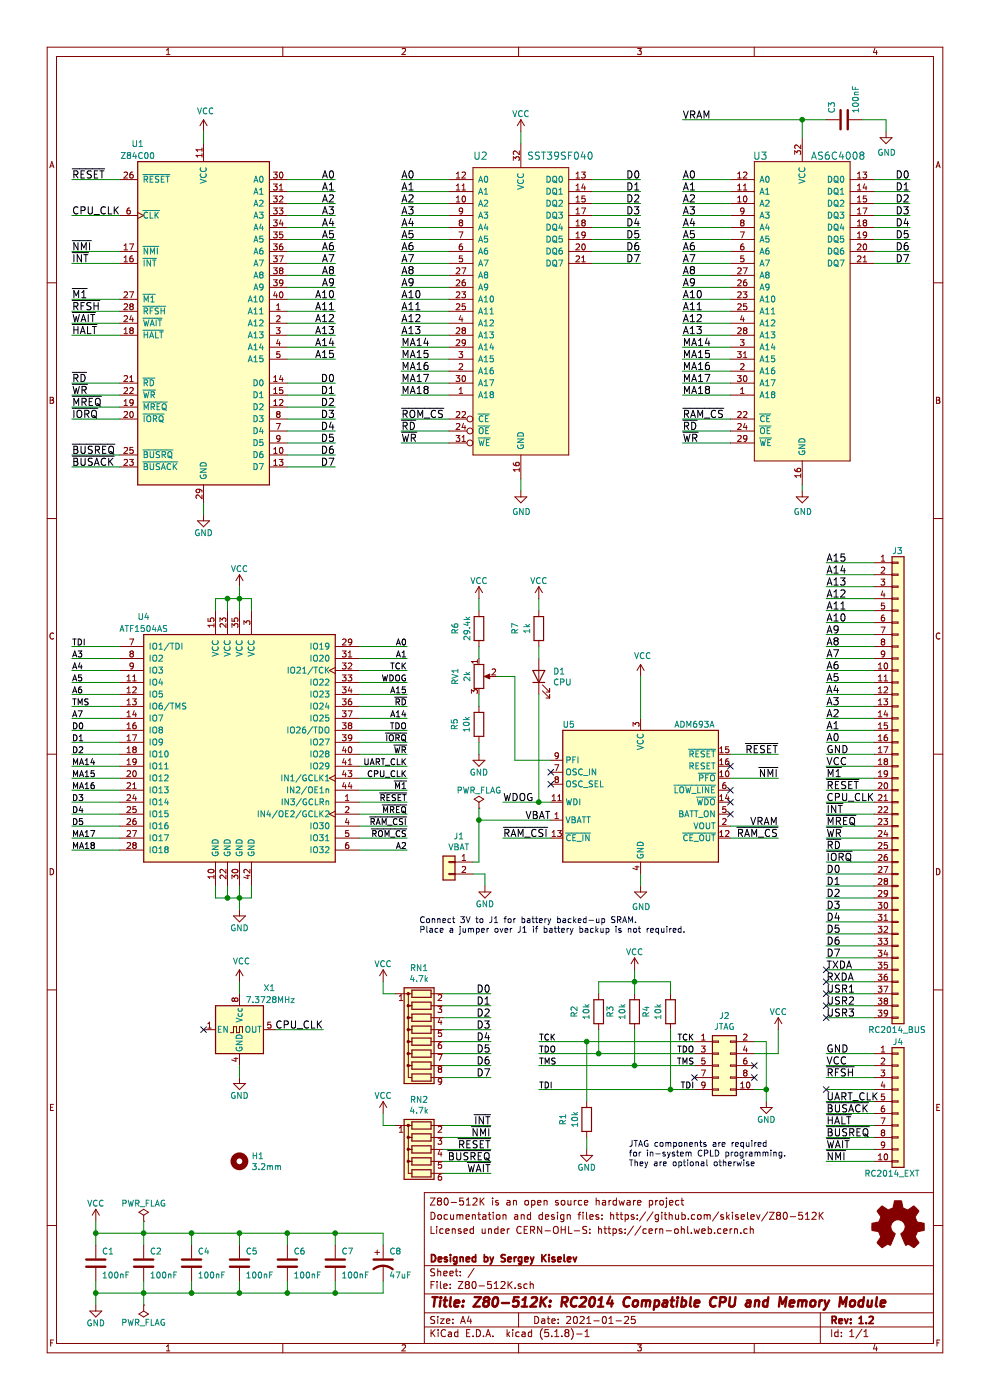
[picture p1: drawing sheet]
EESchema Schematic File Version 4
EELAYER 30 0
EELAYER END
$Descr A4 8268 11693 portrait
encoding utf-8
Sheet 1 1
Title "Z80-512K: RC2014 Compatible CPU and Memory Module"
Date "2021-01-25"
Rev "1.2"
Comp "Designed by Sergey Kiselev"
Comment1 ""
Comment2 "Licensed under CERN-OHL-S: https://cern-ohl.web.cern.ch"
Comment3 "Documentation and design files: https://github.com/skiselev/Z80-512K"
Comment4 "Z80-512K is an open source hardware project"
$EndDescr
Text Label 2800 3200 2    60   ~ 0
D0
Text Label 2800 3300 2    60   ~ 0
D1
Text Label 2800 3400 2    60   ~ 0
D2
Text Label 2800 3500 2    60   ~ 0
D3
Text Label 2800 3600 2    60   ~ 0
D4
Text Label 2800 3700 2    60   ~ 0
D5
Text Label 2800 3800 2    60   ~ 0
D6
Text Label 2800 3900 2    60   ~ 0
D7
Text Label 2800 1500 2    60   ~ 0
A0
Text Label 2800 1600 2    60   ~ 0
A1
Text Label 2800 1700 2    60   ~ 0
A2
Text Label 2800 1800 2    60   ~ 0
A3
Text Label 2800 1900 2    60   ~ 0
A4
Text Label 2800 2000 2    60   ~ 0
A5
Text Label 2800 2100 2    60   ~ 0
A6
Text Label 2800 2200 2    60   ~ 0
A7
Text Label 2800 2300 2    60   ~ 0
A8
Text Label 2800 2400 2    60   ~ 0
A9
Text Label 2800 2500 2    60   ~ 0
A10
Text Label 2800 2600 2    60   ~ 0
A11
Text Label 2800 2700 2    60   ~ 0
A12
Text Label 2800 2800 2    60   ~ 0
A13
Text Label 2800 2900 2    60   ~ 0
A14
Text Label 2800 3000 2    60   ~ 0
A15
Text Label 600  3300 0    60   ~ 0
~WR
Text Label 600  3200 0    60   ~ 0
~RD
Text Label 600  2500 0    60   ~ 0
~M1
Text Label 600  3400 0    60   ~ 0
~MREQ
Text Label 600  3500 0    60   ~ 0
~IORQ
Text Label 600  2600 0    60   ~ 0
~RFSH
Text Label 600  2800 0    60   ~ 0
~HALT
Text Label 600  2700 0    60   ~ 0
~WAIT
Text Label 600  2200 0    60   ~ 0
~INT
Text Label 600  2100 0    60   ~ 0
~NMI
Text Label 600  1500 0    60   ~ 0
~RESET
Text Label 600  3800 0    60   ~ 0
~BUSREQ
Text Label 600  3900 0    60   ~ 0
~BUSACK
Wire Wire Line
	2400 3200 2800 3200
Wire Wire Line
	2400 3300 2800 3300
Wire Wire Line
	2400 3400 2800 3400
Wire Wire Line
	2400 3500 2800 3500
Wire Wire Line
	2400 3600 2800 3600
Wire Wire Line
	2400 3700 2800 3700
Wire Wire Line
	2400 3800 2800 3800
Wire Wire Line
	2400 3900 2800 3900
Wire Wire Line
	2400 1500 2800 1500
Wire Wire Line
	2400 1600 2800 1600
Wire Wire Line
	2400 1700 2800 1700
Wire Wire Line
	2400 1800 2800 1800
Wire Wire Line
	2400 1900 2800 1900
Wire Wire Line
	2400 2000 2800 2000
Wire Wire Line
	2400 2100 2800 2100
Wire Wire Line
	2400 2200 2800 2200
Wire Wire Line
	2400 2300 2800 2300
Wire Wire Line
	2400 2400 2800 2400
Wire Wire Line
	2400 2500 2800 2500
Wire Wire Line
	2400 2600 2800 2600
Wire Wire Line
	2400 2700 2800 2700
Wire Wire Line
	2400 2800 2800 2800
Wire Wire Line
	2400 2900 2800 2900
Wire Wire Line
	2400 3000 2800 3000
Wire Wire Line
	1000 3200 600  3200
Wire Wire Line
	1000 3300 600  3300
Wire Wire Line
	1000 2600 600  2600
Wire Wire Line
	1000 2800 600  2800
Wire Wire Line
	1000 2500 600  2500
Wire Wire Line
	1000 3400 600  3400
Wire Wire Line
	1000 1500 600  1500
Wire Wire Line
	1000 3500 600  3500
Wire Wire Line
	1000 3900 600  3900
Wire Wire Line
	1700 1200 1700 1100
$Comp
L power:VCC #PWR0108
U 1 1
P 1700 1100
F 0 "#PWR0108" H 1700 950 50  0001 C CNN
F 1 "VCC" H 1717 1273 50  0000 C CNN
F 2 "" H 1700 1100 50  0001 C CNN
F 3 "" H 1700 1100 50  0001 C CNN
	1    1700 1100
	1    0    0    -1  
$EndComp
Wire Wire Line
	600  2200 1000 2200
Wire Wire Line
	600  2100 1000 2100
Wire Wire Line
	600  2700 1000 2700
Wire Wire Line
	600  3800 1000 3800
Text Label 4100 9500 2    60   ~ 0
~NMI
Text Label 4100 9600 2    60   ~ 0
~RESET
$Comp
L power:VCC #PWR028
U 1 1
P 3200 8200
F 0 "#PWR028" H 3200 8050 50  0001 C CNN
F 1 "VCC" H 3200 8350 50  0000 C CNN
F 2 "" H 3200 8200 50  0001 C CNN
F 3 "" H 3200 8200 50  0001 C CNN
	1    3200 8200
	-1   0    0    -1  
$EndComp
Wire Wire Line
	3700 8300 4100 8300
Wire Wire Line
	3700 8400 4100 8400
Wire Wire Line
	3700 8500 4100 8500
Wire Wire Line
	3700 8600 4100 8600
Wire Wire Line
	3700 8700 4100 8700
Wire Wire Line
	3700 8800 4100 8800
Wire Wire Line
	3700 8900 4100 8900
Wire Wire Line
	3700 9000 4100 9000
Text Label 4100 8300 2    60   ~ 0
D0
Text Label 4100 8400 2    60   ~ 0
D1
Text Label 4100 8500 2    60   ~ 0
D2
Text Label 4100 8600 2    60   ~ 0
D3
Text Label 4100 8700 2    60   ~ 0
D4
Text Label 4100 8800 2    60   ~ 0
D5
Text Label 4100 8900 2    60   ~ 0
D6
Text Label 4100 9000 2    60   ~ 0
D7
Text Label 600  1800 0    60   ~ 0
CPU_CLK
Text Label 4100 9400 2    60   ~ 0
~INT
Text Label 4100 9800 2    60   ~ 0
~WAIT
$Comp
L CPU:Z80CPU U1
U 1 1
P 1700 2700
F 0 "U1" H 1150 4200 50  0000 C CNN
F 1 "Z84C00" H 1150 4100 50  0000 C CNN
F 2 "My_Components:Socket_DIP40_600" H 1700 3100 50  0001 C CNN
F 3 "www.zilog.com/manage_directlink.php?filepath=docs/z80/um0080" H 1700 3100 50  0001 C CNN
	1    1700 2700
	1    0    0    -1  
$EndComp
Wire Wire Line
	1700 4300 1700 4200
$Comp
L power:GND #PWR0101
U 1 1
P 1700 4300
F 0 "#PWR0101" H 1700 4050 50  0001 C CNN
F 1 "GND" H 1700 4150 50  0000 C CNN
F 2 "" H 1700 4300 50  0001 C CNN
F 3 "" H 1700 4300 50  0001 C CNN
	1    1700 4300
	1    0    0    -1  
$EndComp
Wire Wire Line
	600  1800 1000 1800
$Comp
L Oscillator:CXO_DIP8 X1
U 1 1
P 2000 8600
F 0 "X1" H 2200 8950 50  0000 L CNN
F 1 "7.3728MHz" H 2050 8850 50  0000 L CNN
F 2 "My_Components:OSC_Half_Can_DIP8" H 2450 8250 50  0001 C CNN
F 3 "http://cdn-reichelt.de/documents/datenblatt/B400/OSZI.pdf" H 1900 8600 50  0001 C CNN
	1    2000 8600
	1    0    0    -1  
$EndComp
Wire Wire Line
	2000 8300 2000 8200
$Comp
L power:VCC #PWR0102
U 1 1
P 2000 8200
F 0 "#PWR0102" H 2000 8050 50  0001 C CNN
F 1 "VCC" H 2017 8373 50  0000 C CNN
F 2 "" H 2000 8200 50  0001 C CNN
F 3 "" H 2000 8200 50  0001 C CNN
	1    2000 8200
	1    0    0    -1  
$EndComp
Text Label 2700 8600 2    60   ~ 0
CPU_CLK
Wire Wire Line
	2700 8600 2300 8600
Wire Wire Line
	2000 9000 2000 8900
$Comp
L power:GND #PWR0103
U 1 1
P 2000 9000
F 0 "#PWR0103" H 2000 8750 50  0001 C CNN
F 1 "GND" H 2000 8850 50  0000 C CNN
F 2 "" H 2000 9000 50  0001 C CNN
F 3 "" H 2000 9000 50  0001 C CNN
	1    2000 9000
	1    0    0    -1  
$EndComp
NoConn ~ 1700 8600
$Comp
L Device:R_Network08 RN1
U 1 1
P 3500 8700
F 0 "RN1" V 2883 8700 50  0000 C CNN
F 1 "4.7k" V 2974 8700 50  0000 C CNN
F 2 "My_Components:Conn_SIL9" V 3975 8700 50  0001 C CNN
F 3 "http://www.vishay.com/docs/31509/csc.pdf" H 3500 8700 50  0001 C CNN
	1    3500 8700
	0    -1   1    0   
$EndComp
Wire Wire Line
	3200 8200 3200 8300
Wire Wire Line
	3200 8300 3300 8300
$Comp
L Device:R_Network05 RN2
U 1 1
P 3500 9600
F 0 "RN2" V 3083 9600 50  0000 C CNN
F 1 "4.7k" V 3174 9600 50  0000 C CNN
F 2 "My_Components:Conn_SIL6" V 3875 9600 50  0001 C CNN
F 3 "http://www.vishay.com/docs/31509/csc.pdf" H 3500 9600 50  0001 C CNN
	1    3500 9600
	0    -1   1    0   
$EndComp
Wire Wire Line
	3200 9400 3200 9300
Wire Wire Line
	3300 9400 3200 9400
$Comp
L power:VCC #PWR017
U 1 1
P 3200 9300
F 0 "#PWR017" H 3200 9150 50  0001 C CNN
F 1 "VCC" H 3200 9450 50  0000 C CNN
F 2 "" H 3200 9300 50  0001 C CNN
F 3 "" H 3200 9300 50  0001 C CNN
	1    3200 9300
	-1   0    0    -1  
$EndComp
Wire Wire Line
	3700 9400 4100 9400
Wire Wire Line
	4100 9600 3700 9600
Text Label 4100 9700 2    60   ~ 0
~BUSREQ
Wire Wire Line
	3700 9700 4100 9700
Wire Wire Line
	3700 9800 4100 9800
Wire Wire Line
	3700 9500 4100 9500
$Comp
L my_components:EPM7064AELC44 U4
U 1 1
P 2000 6250
F 0 "U4" H 1200 7350 50  0000 C CNN
F 1 "ATF1504AS" H 1200 7250 50  0000 C CNN
F 2 "My_Components:IC_PLCC44_TH" H 2400 5150 50  0001 L CNN
F 3 "https://www.intel.com/content/dam/www/programmable/us/en/pdfs/literature/ds/m7000a.pdf" H 2000 5000 50  0001 C CNN
	1    2000 6250
	1    0    0    -1  
$EndComp
Wire Wire Line
	3950 7300 4050 7300
$Comp
L Connector_Generic:Conn_01x02 J1
U 1 1
P 3750 7200
F 0 "J1" H 3668 7417 50  0000 C CNN
F 1 "VBAT" H 3668 7326 50  0000 C CNN
F 2 "My_Components:Conn_Friction_Lock_2P_2.54mm" H 3750 7200 50  0001 C CNN
F 3 "~" H 3750 7200 50  0001 C CNN
	1    3750 7200
	-1   0    0    -1  
$EndComp
Text Label 3400 6100 2    50   ~ 0
TDO
Wire Wire Line
	7300 8500 6900 8500
Text Label 6900 8500 0    60   ~ 0
USR3
NoConn ~ 6900 8500
Wire Wire Line
	7300 8400 6900 8400
Text Label 6900 8400 0    60   ~ 0
USR2
NoConn ~ 6900 8400
NoConn ~ 6900 8100
NoConn ~ 6900 8200
$Comp
L Connector_Generic:Conn_01x39 J3
U 1 1
P 7500 6600
F 0 "J3" H 7450 8600 50  0000 L CNN
F 1 "RC2014_BUS" H 7250 4600 50  0000 L CNN
F 2 "My_Components:Conn_Pin_Header_39x1_2.54mm_Right_Angle" H 7500 6600 50  0001 C CNN
F 3 "~" H 7500 6600 50  0001 C CNN
	1    7500 6600
	1    0    0    -1  
$EndComp
$Comp
L Device:R R6
U 1 1
P 4000 5250
F 0 "R6" V 3800 5250 50  0000 C CNN
F 1 "29.4k" V 3900 5250 50  0000 C CNN
F 2 "Resistor_THT:R_Axial_DIN0204_L3.6mm_D1.6mm_P2.54mm_Vertical" V 3930 5250 50  0001 C CNN
F 3 "" H 4000 5250 50  0001 C CNN
	1    4000 5250
	1    0    0    -1  
$EndComp
Wire Wire Line
	5350 5650 5350 6000
Wire Wire Line
	6100 7000 6500 7000
Text Label 4200 7000 0    60   ~ 0
~RAM_CSI
$Comp
L power:GND #PWR0133
U 1 1
P 4050 7400
F 0 "#PWR0133" H 4050 7150 50  0001 C CNN
F 1 "GND" H 4050 7250 50  0000 C CNN
F 2 "" H 4050 7400 50  0001 C CNN
F 3 "" H 4050 7400 50  0001 C CNN
	1    4050 7400
	1    0    0    -1  
$EndComp
Wire Wire Line
	4050 7400 4050 7300
$Comp
L power:GND #PWR015
U 1 1
P 4000 6300
F 0 "#PWR015" H 4000 6050 50  0001 C CNN
F 1 "GND" H 4000 6150 50  0000 C CNN
F 2 "" H 4000 6300 50  0001 C CNN
F 3 "" H 4000 6300 50  0001 C CNN
	1    4000 6300
	1    0    0    -1  
$EndComp
$Comp
L power:VCC #PWR016
U 1 1
P 4000 5000
F 0 "#PWR016" H 4000 4850 50  0001 C CNN
F 1 "VCC" H 4000 5150 50  0000 C CNN
F 2 "" H 4000 5000 50  0001 C CNN
F 3 "" H 4000 5000 50  0001 C CNN
	1    4000 5000
	1    0    0    -1  
$EndComp
$Comp
L Device:R_POT RV1
U 1 1
P 4000 5650
F 0 "RV1" V 3800 5650 50  0000 C CNN
F 1 "2k" V 3900 5650 50  0000 C CNN
F 2 "Potentiometer_THT:Potentiometer_Bourns_3266W_Vertical" H 4000 5650 50  0001 C CNN
F 3 "" H 4000 5650 50  0001 C CNN
	1    4000 5650
	1    0    0    -1  
$EndComp
$Comp
L Device:R R5
U 1 1
P 4000 6050
F 0 "R5" V 4200 6050 50  0000 C CNN
F 1 "10k" V 4100 6050 50  0000 C CNN
F 2 "Resistor_THT:R_Axial_DIN0204_L3.6mm_D1.6mm_P2.54mm_Vertical" V 3930 6050 50  0001 C CNN
F 3 "" H 4000 6050 50  0001 C CNN
	1    4000 6050
	-1   0    0    1   
$EndComp
Wire Wire Line
	4000 5500 4000 5400
Wire Wire Line
	4000 5800 4000 5900
Wire Wire Line
	4000 5000 4000 5100
Wire Wire Line
	4000 6200 4000 6300
$Comp
L power:PWR_FLAG #FLG0101
U 1 1
P 4000 6750
F 0 "#FLG0101" H 4000 6825 50  0001 C CNN
F 1 "PWR_FLAG" H 4000 6900 50  0000 C CNN
F 2 "" H 4000 6750 50  0001 C CNN
F 3 "~" H 4000 6750 50  0001 C CNN
	1    4000 6750
	1    0    0    -1  
$EndComp
Wire Wire Line
	4600 6700 4500 6700
Wire Wire Line
	4000 6750 4000 6850
Connection ~ 4000 6850
Wire Wire Line
	4200 7000 4600 7000
Wire Wire Line
	6100 3700 5700 3700
Wire Wire Line
	6100 3600 5700 3600
Text Label 5700 3700 0    60   ~ 0
~WR
Text Label 5700 3600 0    60   ~ 0
~RD
Text Label 3400 5900 2    50   ~ 0
~RD
Text Label 600  5900 0    50   ~ 0
TMS
Text Label 600  6000 0    50   ~ 0
A7
Wire Wire Line
	3400 5800 3000 5800
Wire Wire Line
	1000 6900 600  6900
Wire Wire Line
	1000 6700 600  6700
Wire Wire Line
	1000 6600 600  6600
Wire Wire Line
	1000 6500 600  6500
Wire Wire Line
	1000 6400 600  6400
Wire Wire Line
	1000 6300 600  6300
Wire Wire Line
	1000 6200 600  6200
Wire Wire Line
	5700 1000 6700 1000
Connection ~ 6700 1000
Wire Wire Line
	600  6000 1000 6000
Wire Wire Line
	1000 5500 600  5500
Wire Wire Line
	1800 5100 1800 5000
Wire Wire Line
	1800 5000 1900 5000
Wire Wire Line
	2100 5000 2100 5100
Wire Wire Line
	2000 5100 2000 5000
Connection ~ 2000 5000
Wire Wire Line
	2000 5000 2100 5000
Wire Wire Line
	1900 5100 1900 5000
Connection ~ 1900 5000
Wire Wire Line
	1900 5000 2000 5000
Wire Wire Line
	1800 7400 1800 7500
Wire Wire Line
	1800 7500 1900 7500
Wire Wire Line
	2100 7500 2100 7400
Wire Wire Line
	2000 7400 2000 7500
Connection ~ 2000 7500
Wire Wire Line
	2000 7500 2100 7500
Wire Wire Line
	1900 7400 1900 7500
Connection ~ 1900 7500
Wire Wire Line
	1900 7500 2000 7500
Text Label 3400 5600 2    50   ~ 0
TCK
Wire Wire Line
	1000 5900 600  5900
Wire Wire Line
	1000 5400 600  5400
Text Label 600  5400 0    50   ~ 0
TDI
Wire Wire Line
	3400 6600 3000 6600
Wire Wire Line
	3400 6700 3000 6700
Wire Wire Line
	3400 6800 3000 6800
Wire Wire Line
	3400 6200 3000 6200
Wire Wire Line
	3400 6300 3000 6300
Wire Wire Line
	3400 6400 3000 6400
Wire Wire Line
	3400 6500 3000 6500
Wire Wire Line
	3400 7100 3000 7100
Wire Wire Line
	3400 6000 3000 6000
Wire Wire Line
	3400 5400 3000 5400
Wire Wire Line
	3400 5500 3000 5500
Wire Wire Line
	1000 5600 600  5600
Wire Wire Line
	1000 5700 600  5700
Wire Wire Line
	1000 5800 600  5800
Wire Wire Line
	1000 6100 600  6100
Wire Wire Line
	1000 7000 600  7000
Wire Wire Line
	1000 7100 600  7100
Text Label 3400 6700 2    50   ~ 0
~RESET
Text Label 600  6100 0    50   ~ 0
D0
Text Label 600  6200 0    50   ~ 0
D1
Text Label 600  6300 0    50   ~ 0
D2
Text Label 600  6700 0    50   ~ 0
D3
Text Label 600  6800 0    50   ~ 0
D4
Text Label 600  6900 0    50   ~ 0
D5
Text Label 3400 5400 2    50   ~ 0
A0
Text Label 3400 5500 2    50   ~ 0
A1
Text Label 3400 7100 2    50   ~ 0
A2
Text Label 600  5500 0    50   ~ 0
A3
Text Label 600  5600 0    50   ~ 0
A4
Text Label 600  5700 0    50   ~ 0
A5
Text Label 600  5800 0    50   ~ 0
A6
Text Label 3400 6000 2    50   ~ 0
A14
Text Label 3400 5800 2    50   ~ 0
A15
Text Label 600  6400 0    50   ~ 0
MA14
Text Label 600  6500 0    50   ~ 0
MA15
Text Label 600  6600 0    50   ~ 0
MA16
Text Label 600  7000 0    50   ~ 0
MA17
Text Label 600  7100 0    50   ~ 0
MA18
Text Label 3400 6900 2    50   ~ 0
~RAM_CSI
Text Label 3400 7000 2    50   ~ 0
~ROM_CS
Text Label 3400 6300 2    50   ~ 0
~WR
Text Label 3400 6600 2    50   ~ 0
~M1
Text Label 3400 6800 2    50   ~ 0
~MREQ
Text Label 3400 6200 2    50   ~ 0
~IORQ
Text Label 3400 5700 2    50   ~ 0
WDOG
Text Label 3400 6400 2    50   ~ 0
UART_CLK
Text Label 3400 6500 2    50   ~ 0
CPU_CLK
Wire Wire Line
	1000 6800 600  6800
Wire Wire Line
	6100 6900 6500 6900
$Comp
L Mechanical:MountingHole H1
U 1 1
P 2000 9700
F 0 "H1" H 2100 9746 50  0000 L CNN
F 1 "3.2mm" H 2100 9655 50  0000 L CNN
F 2 "MountingHole:MountingHole_3.2mm_M3_DIN965" H 2000 9700 50  0001 C CNN
F 3 "~" H 2000 9700 50  0001 C CNN
	1    2000 9700
	1    0    0    -1  
$EndComp
Wire Wire Line
	7300 8900 6900 8900
Wire Wire Line
	7300 9000 6900 9000
Wire Wire Line
	7300 9700 6900 9700
Wire Wire Line
	7300 9600 6900 9600
Wire Wire Line
	7300 9500 6900 9500
Wire Wire Line
	7300 9400 6900 9400
Wire Wire Line
	7300 9300 6900 9300
Wire Wire Line
	7300 9200 6900 9200
Wire Wire Line
	6900 1000 6700 1000
Wire Wire Line
	7400 1000 7200 1000
Wire Wire Line
	7400 1000 7400 1100
$Comp
L power:GND #PWR0123
U 1 1
P 7400 1100
F 0 "#PWR0123" H 7400 850 50  0001 C CNN
F 1 "GND" H 7405 927 50  0000 C CNN
F 2 "" H 7400 1100 50  0001 C CNN
F 3 "" H 7400 1100 50  0001 C CNN
	1    7400 1100
	1    0    0    -1  
$EndComp
$Comp
L Device:C C3
U 1 1
P 7050 1000
F 0 "C3" H 7100 900 50  0000 L CNN
F 1 "100nF" H 7100 1100 50  0000 L CNN
F 2 "My_Components:Cap_Cer_508" H 7088 850 50  0001 C CNN
F 3 "" H 7050 1000 50  0001 C CNN
	1    7050 1000
	0    1    -1   0   
$EndComp
Text Label 6500 6900 2    60   ~ 0
VRAM
Wire Wire Line
	6500 6300 6100 6300
Wire Wire Line
	6100 6500 6500 6500
NoConn ~ 6100 6800
NoConn ~ 6100 6700
NoConn ~ 6100 6600
NoConn ~ 6100 6400
$Comp
L power:VCC #PWR0120
U 1 1
P 5350 5650
F 0 "#PWR0120" H 5350 5500 50  0001 C CNN
F 1 "VCC" H 5367 5823 50  0000 C CNN
F 2 "" H 5350 5650 50  0001 C CNN
F 3 "" H 5350 5650 50  0001 C CNN
	1    5350 5650
	1    0    0    -1  
$EndComp
Wire Wire Line
	5350 7300 5350 7400
$Comp
L power:GND #PWR0119
U 1 1
P 5350 7400
F 0 "#PWR0119" H 5350 7150 50  0001 C CNN
F 1 "GND" H 5355 7227 50  0000 C CNN
F 2 "" H 5350 7400 50  0001 C CNN
F 3 "" H 5350 7400 50  0001 C CNN
	1    5350 7400
	1    0    0    -1  
$EndComp
Text Label 4600 6850 2    60   ~ 0
VBAT
NoConn ~ 4600 6450
NoConn ~ 4600 6550
$Comp
L Power_Supervisor:MAX691xWE U5
U 1 1
P 5350 6600
F 0 "U5" H 4750 7150 50  0000 C CNN
F 1 "ADM693A" H 5800 7150 50  0000 C CNN
F 2 "My_Components:Socket_DIP16_300" H 5350 5750 50  0001 C CNN
F 3 "https://datasheets.maximintegrated.com/en/ds/MAX690-MAX695.pdf" H 5350 6600 50  0001 C CNN
	1    5350 6600
	1    0    0    -1  
$EndComp
$Comp
L power:VCC #PWR0115
U 1 1
P 4350 1100
F 0 "#PWR0115" H 4350 950 50  0001 C CNN
F 1 "VCC" H 4350 1250 50  0000 C CNN
F 2 "" H 4350 1100 50  0001 C CNN
F 3 "" H 4350 1100 50  0001 C CNN
	1    4350 1100
	1    0    0    -1  
$EndComp
Wire Wire Line
	4350 1100 4350 1200
Wire Wire Line
	6700 1150 6700 1000
$Comp
L power:GND #PWR0114
U 1 1
P 4350 4100
F 0 "#PWR0114" H 4350 3850 50  0001 C CNN
F 1 "GND" H 4355 3927 50  0000 C CNN
F 2 "" H 4350 4100 50  0001 C CNN
F 3 "" H 4350 4100 50  0001 C CNN
	1    4350 4100
	1    0    0    -1  
$EndComp
Wire Wire Line
	4350 4000 4350 4100
$Comp
L power:GND #PWR0113
U 1 1
P 6700 4100
F 0 "#PWR0113" H 6700 3850 50  0001 C CNN
F 1 "GND" H 6705 3927 50  0000 C CNN
F 2 "" H 6700 4100 50  0001 C CNN
F 3 "" H 6700 4100 50  0001 C CNN
	1    6700 4100
	1    0    0    -1  
$EndComp
Wire Wire Line
	6700 4050 6700 4100
$Comp
L my_components:AS6C4008 U3
U 1 1
P 6700 2600
F 0 "U3" H 6350 3900 60  0000 C CNN
F 1 "AS6C4008" H 7000 3900 60  0000 C CNN
F 2 "My_Components:Socket_DIP32_600" H 6700 2600 60  0001 C CNN
F 3 "" H 6700 2600 60  0000 C CNN
	1    6700 2600
	1    0    0    -1  
$EndComp
$Comp
L my_components:SST39SF040 U2
U 1 1
P 4350 2600
F 0 "U2" H 3950 3900 60  0000 L CNN
F 1 "SST39SF040" H 4400 3900 60  0000 L CNN
F 2 "My_Components:Socket_DIP32_600" H 4350 2600 60  0001 C CNN
F 3 "" H 4350 2600 60  0000 C CNN
	1    4350 2600
	1    0    0    -1  
$EndComp
Text Label 7600 1500 2    60   ~ 0
D0
Text Label 5350 1500 2    60   ~ 0
D0
Text Label 7600 1600 2    60   ~ 0
D1
Text Label 7600 1700 2    60   ~ 0
D2
Text Label 7600 1800 2    60   ~ 0
D3
Text Label 7600 1900 2    60   ~ 0
D4
Text Label 7600 2000 2    60   ~ 0
D5
Text Label 7600 2100 2    60   ~ 0
D6
Text Label 7600 2200 2    60   ~ 0
D7
Text Label 5350 1600 2    60   ~ 0
D1
Text Label 5350 1700 2    60   ~ 0
D2
Text Label 5350 1800 2    60   ~ 0
D3
Text Label 5350 1900 2    60   ~ 0
D4
Text Label 5350 2000 2    60   ~ 0
D5
Text Label 5350 2100 2    60   ~ 0
D6
Text Label 5350 2200 2    60   ~ 0
D7
Text Label 5700 1500 0    60   ~ 0
A0
Text Label 5700 1600 0    60   ~ 0
A1
Text Label 5700 1700 0    60   ~ 0
A2
Text Label 5700 1800 0    60   ~ 0
A3
Text Label 5700 1900 0    60   ~ 0
A4
Text Label 5700 2000 0    60   ~ 0
A5
Text Label 5700 2100 0    60   ~ 0
A6
Text Label 5700 2200 0    60   ~ 0
A7
Text Label 5700 2300 0    60   ~ 0
A8
Text Label 5700 2400 0    60   ~ 0
A9
Text Label 5700 2500 0    60   ~ 0
A10
Text Label 5700 2600 0    60   ~ 0
A11
Text Label 5700 2700 0    60   ~ 0
A12
Text Label 5700 2800 0    60   ~ 0
A13
Text Label 3350 1500 0    60   ~ 0
A0
Text Label 3350 1600 0    60   ~ 0
A1
Text Label 3350 1700 0    60   ~ 0
A2
Text Label 3350 1800 0    60   ~ 0
A3
Text Label 3350 1900 0    60   ~ 0
A4
Text Label 3350 2000 0    60   ~ 0
A5
Text Label 3350 2100 0    60   ~ 0
A6
Text Label 3350 2200 0    60   ~ 0
A7
Text Label 3350 2300 0    60   ~ 0
A8
Text Label 3350 2400 0    60   ~ 0
A9
Text Label 3350 2500 0    60   ~ 0
A10
Text Label 3350 2600 0    60   ~ 0
A11
Text Label 3350 2700 0    60   ~ 0
A12
Text Label 3350 2800 0    60   ~ 0
A13
Text Label 5700 3500 0    60   ~ 0
~RAM_CS
Text Label 3350 3500 0    60   ~ 0
~ROM_CS
Text Label 3350 3600 0    60   ~ 0
~RD
Text Label 3350 3700 0    60   ~ 0
~WR
Text Label 3350 2900 0    60   ~ 0
MA14
Text Label 3350 3000 0    60   ~ 0
MA15
Text Label 3350 3100 0    60   ~ 0
MA16
Text Label 3350 3200 0    60   ~ 0
MA17
Text Label 3350 3300 0    60   ~ 0
MA18
Text Label 5700 2900 0    60   ~ 0
MA14
Text Label 5700 3000 0    60   ~ 0
MA15
Text Label 5700 3100 0    60   ~ 0
MA16
Text Label 5700 3200 0    60   ~ 0
MA17
Text Label 5700 3300 0    60   ~ 0
MA18
Text Label 6500 6300 2    60   ~ 0
~RESET
Text Label 5700 1000 0    60   ~ 0
VRAM
Text Label 6500 7000 2    60   ~ 0
~RAM_CS
Text Label 6500 6500 2    60   ~ 0
~NMI
$Comp
L Connector_Generic:Conn_01x10 J4
U 1 1
P 7500 9200
F 0 "J4" H 7500 9700 50  0000 C CNN
F 1 "RC2014_EXT" H 7450 8600 50  0000 C CNN
F 2 "My_Components:Conn_Pin_Header_10x1_2.54mm_Right_Angle" H 7500 9200 50  0001 C CNN
F 3 "" H 7500 9200 50  0001 C CNN
	1    7500 9200
	1    0    0    -1  
$EndComp
Text Label 6900 8800 0    60   ~ 0
GND
Text Label 6900 8900 0    60   ~ 0
VCC
NoConn ~ 6900 9100
Text Label 6900 9300 0    60   ~ 0
~BUSACK
Text Label 6900 9500 0    60   ~ 0
~BUSREQ
Text Label 6900 9400 0    60   ~ 0
~HALT
Text Label 6900 9000 0    60   ~ 0
~RFSH
Text Label 6900 9600 0    60   ~ 0
~WAIT
Text Label 6900 9700 0    60   ~ 0
~NMI
Wire Wire Line
	7300 1500 7600 1500
Wire Wire Line
	4950 1500 5350 1500
Wire Wire Line
	7300 1600 7600 1600
Wire Wire Line
	7300 1700 7600 1700
Wire Wire Line
	7300 1800 7600 1800
Wire Wire Line
	7300 1900 7600 1900
Wire Wire Line
	7300 2000 7600 2000
Wire Wire Line
	7300 2100 7600 2100
Wire Wire Line
	7300 2200 7600 2200
Wire Wire Line
	4950 1600 5350 1600
Wire Wire Line
	4950 1700 5350 1700
Wire Wire Line
	4950 1800 5350 1800
Wire Wire Line
	4950 1900 5350 1900
Wire Wire Line
	4950 2000 5350 2000
Wire Wire Line
	4950 2100 5350 2100
Wire Wire Line
	4950 2200 5350 2200
Wire Wire Line
	6100 1500 5700 1500
Wire Wire Line
	6100 1600 5700 1600
Wire Wire Line
	6100 1700 5700 1700
Wire Wire Line
	6100 1800 5700 1800
Wire Wire Line
	6100 1900 5700 1900
Wire Wire Line
	6100 2000 5700 2000
Wire Wire Line
	6100 2100 5700 2100
Wire Wire Line
	6100 2200 5700 2200
Wire Wire Line
	6100 2300 5700 2300
Wire Wire Line
	6100 2400 5700 2400
Wire Wire Line
	6100 2500 5700 2500
Wire Wire Line
	6100 2600 5700 2600
Wire Wire Line
	6100 2700 5700 2700
Wire Wire Line
	6100 2800 5700 2800
Wire Wire Line
	3750 1500 3350 1500
Wire Wire Line
	3750 1600 3350 1600
Wire Wire Line
	3750 1700 3350 1700
Wire Wire Line
	3750 1800 3350 1800
Wire Wire Line
	3750 1900 3350 1900
Wire Wire Line
	3750 2000 3350 2000
Wire Wire Line
	3750 2100 3350 2100
Wire Wire Line
	3750 2200 3350 2200
Wire Wire Line
	3750 2300 3350 2300
Wire Wire Line
	3750 2400 3350 2400
Wire Wire Line
	3750 2500 3350 2500
Wire Wire Line
	3750 2600 3350 2600
Wire Wire Line
	3750 2700 3350 2700
Wire Wire Line
	3750 2800 3350 2800
Wire Wire Line
	3750 3600 3350 3600
Wire Wire Line
	3750 3700 3350 3700
Wire Wire Line
	3750 2900 3350 2900
Wire Wire Line
	3750 3000 3350 3000
Wire Wire Line
	3750 3100 3350 3100
Wire Wire Line
	3750 3200 3350 3200
Wire Wire Line
	3750 3300 3350 3300
Wire Wire Line
	6100 2900 5700 2900
Wire Wire Line
	6100 3000 5700 3000
Wire Wire Line
	6100 3100 5700 3100
Wire Wire Line
	6100 3200 5700 3200
Wire Wire Line
	6100 3300 5700 3300
Wire Wire Line
	7300 8800 6900 8800
Wire Wire Line
	7300 9100 6900 9100
Text Label 6900 9200 0    60   ~ 0
UART_CLK
Wire Wire Line
	7300 4700 6900 4700
Wire Wire Line
	7300 4800 6900 4800
Wire Wire Line
	7300 4900 6900 4900
Wire Wire Line
	7300 5000 6900 5000
Wire Wire Line
	7300 5100 6900 5100
Wire Wire Line
	7300 5200 6900 5200
Wire Wire Line
	7300 5300 6900 5300
Wire Wire Line
	7300 5400 6900 5400
Wire Wire Line
	7300 5500 6900 5500
Wire Wire Line
	7300 5600 6900 5600
Wire Wire Line
	7300 5700 6900 5700
Wire Wire Line
	7300 5800 6900 5800
Wire Wire Line
	7300 5900 6900 5900
Wire Wire Line
	7300 6000 6900 6000
Wire Wire Line
	7300 6100 6900 6100
Wire Wire Line
	7300 6200 6900 6200
Wire Wire Line
	7300 6300 6900 6300
Wire Wire Line
	7300 6400 6900 6400
Wire Wire Line
	7300 6500 6900 6500
Wire Wire Line
	7300 6600 6900 6600
Wire Wire Line
	7300 6700 6900 6700
Wire Wire Line
	7300 6800 6900 6800
Wire Wire Line
	7300 6900 6900 6900
Wire Wire Line
	7300 7000 6900 7000
Wire Wire Line
	7300 7100 6900 7100
Wire Wire Line
	7300 7200 6900 7200
Wire Wire Line
	7300 7300 6900 7300
Wire Wire Line
	7300 7400 6900 7400
Wire Wire Line
	7300 7500 6900 7500
Wire Wire Line
	7300 7600 6900 7600
Wire Wire Line
	7300 7700 6900 7700
Wire Wire Line
	7300 7800 6900 7800
Wire Wire Line
	7300 7900 6900 7900
Wire Wire Line
	7300 8000 6900 8000
Wire Wire Line
	7300 8100 6900 8100
Wire Wire Line
	7300 8200 6900 8200
Wire Wire Line
	7300 8300 6900 8300
Text Label 6900 8300 0    60   ~ 0
USR1
Text Label 6900 8200 0    60   ~ 0
RXDA
Text Label 6900 8100 0    60   ~ 0
TXDA
NoConn ~ 6900 8300
Text Label 6900 7200 0    60   ~ 0
~IORQ
Text Label 6900 7100 0    60   ~ 0
~RD
Text Label 6900 7000 0    60   ~ 0
~WR
Text Label 6900 6900 0    60   ~ 0
~MREQ
Text Label 6900 6800 0    60   ~ 0
~INT
Text Label 6900 6700 0    60   ~ 0
CPU_CLK
Text Label 6900 6600 0    60   ~ 0
~RESET
Text Label 6900 6500 0    60   ~ 0
~M1
Text Label 6900 6400 0    60   ~ 0
VCC
Text Label 6900 6300 0    60   ~ 0
GND
Text Label 6900 8000 0    60   ~ 0
D7
Text Label 6900 7900 0    60   ~ 0
D6
Text Label 6900 7800 0    60   ~ 0
D5
Text Label 6900 7700 0    60   ~ 0
D4
Text Label 6900 7600 0    60   ~ 0
D3
Text Label 6900 7500 0    60   ~ 0
D2
Text Label 6900 7400 0    60   ~ 0
D1
Text Label 6900 7300 0    60   ~ 0
D0
Text Label 6900 4700 0    60   ~ 0
A15
Text Label 6900 4800 0    60   ~ 0
A14
Text Label 6900 4900 0    60   ~ 0
A13
Text Label 6900 5000 0    60   ~ 0
A12
Text Label 6900 5100 0    60   ~ 0
A11
Text Label 6900 5200 0    60   ~ 0
A10
Text Label 6900 5300 0    60   ~ 0
A9
Text Label 6900 5400 0    60   ~ 0
A8
Text Label 6900 5500 0    60   ~ 0
A7
Text Label 6900 5600 0    60   ~ 0
A6
Text Label 6900 5700 0    60   ~ 0
A5
Text Label 6900 5800 0    60   ~ 0
A4
Text Label 6900 5900 0    60   ~ 0
A3
Text Label 6900 6000 0    60   ~ 0
A2
Text Label 6900 6100 0    60   ~ 0
A1
Text Label 6900 6200 0    60   ~ 0
A0
Wire Wire Line
	3350 3500 3750 3500
Wire Wire Line
	5700 3500 6100 3500
Wire Wire Line
	3400 5600 3000 5600
Wire Wire Line
	3400 5700 3000 5700
Wire Wire Line
	3400 5900 3000 5900
Wire Wire Line
	3400 6100 3000 6100
Wire Wire Line
	3400 6900 3000 6900
Wire Wire Line
	3400 7000 3000 7000
Wire Wire Line
	4000 6850 4600 6850
Wire Wire Line
	4000 6850 4000 7200
Wire Wire Line
	4000 7200 3950 7200
Wire Wire Line
	4150 5650 4300 5650
Wire Wire Line
	4300 5650 4300 6350
Wire Wire Line
	4300 6350 4600 6350
Text Label 4500 9100 0    50   ~ 0
TDI
Text Label 4500 8900 0    50   ~ 0
TMS
Text Label 4500 8800 0    50   ~ 0
TDO
Text Label 4500 8700 0    50   ~ 0
TCK
Connection ~ 4900 8700
Wire Wire Line
	4900 8700 4500 8700
$Comp
L Connector_Generic:Conn_02x05_Odd_Even J2
U 1 1
P 6000 8900
F 0 "J2" H 6050 9317 50  0000 C CNN
F 1 "JTAG" H 6050 9226 50  0000 C CNN
F 2 "My_Components:Conn_Pin_Header_5x2_2.54mm" H 6000 8900 50  0001 C CNN
F 3 "~" H 6000 8900 50  0001 C CNN
	1    6000 8900
	1    0    0    -1  
$EndComp
Wire Wire Line
	6400 8700 6300 8700
Wire Wire Line
	6500 8800 6300 8800
Wire Wire Line
	6400 9100 6300 9100
Text Label 5800 8700 2    50   ~ 0
TCK
Text Label 5800 8800 2    50   ~ 0
TDO
Text Label 5800 8900 2    50   ~ 0
TMS
Text Label 5800 9100 2    50   ~ 0
TDI
Wire Wire Line
	6400 8700 6400 9100
Wire Wire Line
	6400 9100 6400 9200
Connection ~ 6400 9100
Wire Wire Line
	6500 8800 6500 8600
$Comp
L power:GND #PWR0127
U 1 1
P 6400 9200
F 0 "#PWR0127" H 6400 8950 50  0001 C CNN
F 1 "GND" H 6400 9050 50  0000 C CNN
F 2 "" H 6400 9200 50  0001 C CNN
F 3 "" H 6400 9200 50  0001 C CNN
	1    6400 9200
	1    0    0    -1  
$EndComp
Wire Wire Line
	4500 9100 5600 9100
Wire Wire Line
	5600 9100 5600 8600
Connection ~ 5600 9100
Wire Wire Line
	5600 9100 5800 9100
Wire Wire Line
	4500 8800 5000 8800
Wire Wire Line
	5000 8300 5000 8200
Wire Wire Line
	5000 8200 5300 8200
Wire Wire Line
	5600 8200 5600 8300
Wire Wire Line
	5300 8300 5300 8200
Connection ~ 5300 8200
Wire Wire Line
	5300 8200 5600 8200
Wire Wire Line
	5300 8200 5300 8100
$Comp
L power:GND #PWR0135
U 1 1
P 4900 9600
F 0 "#PWR0135" H 4900 9350 50  0001 C CNN
F 1 "GND" H 4900 9450 50  0000 C CNN
F 2 "" H 4900 9600 50  0001 C CNN
F 3 "" H 4900 9600 50  0001 C CNN
	1    4900 9600
	1    0    0    -1  
$EndComp
Wire Wire Line
	4500 8900 5300 8900
Wire Wire Line
	5000 8600 5000 8800
Connection ~ 5000 8800
Wire Wire Line
	5000 8800 5800 8800
Wire Wire Line
	5300 8600 5300 8900
Connection ~ 5300 8900
Wire Wire Line
	5300 8900 5800 8900
NoConn ~ 6300 8900
NoConn ~ 5800 9000
NoConn ~ 6300 9000
Wire Wire Line
	4900 9600 4900 9500
Wire Wire Line
	4900 9200 4900 8700
Wire Wire Line
	4900 8700 5800 8700
$Comp
L Device:R R1
U 1 1
P 4900 9350
F 0 "R1" V 4700 9350 50  0000 C CNN
F 1 "10k" V 4800 9350 50  0000 C CNN
F 2 "Resistor_THT:R_Axial_DIN0204_L3.6mm_D1.6mm_P2.54mm_Vertical" V 4830 9350 50  0001 C CNN
F 3 "" H 4900 9350 50  0001 C CNN
	1    4900 9350
	1    0    0    -1  
$EndComp
$Comp
L Device:R R2
U 1 1
P 5000 8450
F 0 "R2" V 5200 8450 50  0000 C CNN
F 1 "10k" V 5100 8450 50  0000 C CNN
F 2 "Resistor_THT:R_Axial_DIN0204_L3.6mm_D1.6mm_P2.54mm_Vertical" V 4930 8450 50  0001 C CNN
F 3 "" H 5000 8450 50  0001 C CNN
	1    5000 8450
	-1   0    0    1   
$EndComp
$Comp
L Device:R R3
U 1 1
P 5300 8450
F 0 "R3" V 5500 8450 50  0000 C CNN
F 1 "10k" V 5400 8450 50  0000 C CNN
F 2 "Resistor_THT:R_Axial_DIN0204_L3.6mm_D1.6mm_P2.54mm_Vertical" V 5230 8450 50  0001 C CNN
F 3 "" H 5300 8450 50  0001 C CNN
	1    5300 8450
	-1   0    0    1   
$EndComp
$Comp
L Device:R R4
U 1 1
P 5600 8450
F 0 "R4" V 5800 8450 50  0000 C CNN
F 1 "10k" V 5700 8450 50  0000 C CNN
F 2 "Resistor_THT:R_Axial_DIN0204_L3.6mm_D1.6mm_P2.54mm_Vertical" V 5530 8450 50  0001 C CNN
F 3 "" H 5600 8450 50  0001 C CNN
	1    5600 8450
	-1   0    0    1   
$EndComp
$Comp
L power:VCC #PWR0105
U 1 1
P 5300 8100
F 0 "#PWR0105" H 5300 7950 50  0001 C CNN
F 1 "VCC" H 5300 8250 50  0000 C CNN
F 2 "" H 5300 8100 50  0001 C CNN
F 3 "" H 5300 8100 50  0001 C CNN
	1    5300 8100
	1    0    0    -1  
$EndComp
$Comp
L power:VCC #PWR0106
U 1 1
P 6500 8600
F 0 "#PWR0106" H 6500 8450 50  0001 C CNN
F 1 "VCC" H 6500 8750 50  0000 C CNN
F 2 "" H 6500 8600 50  0001 C CNN
F 3 "" H 6500 8600 50  0001 C CNN
	1    6500 8600
	1    0    0    -1  
$EndComp
$Comp
L Graphic:Logo_Open_Hardware_Small LOGO1
U 1 1
P 7500 10250
F 0 "LOGO1" H 7500 10525 50  0001 C CNN
F 1 "Logo_Open_Hardware_Small" H 7500 10025 50  0001 C CNN
F 2 "Symbol:OSHW-Logo_5.7x6mm_SilkScreen" H 7500 10250 50  0001 C CNN
F 3 "~" H 7500 10250 50  0001 C CNN
	1    7500 10250
	1    0    0    -1  
$EndComp
Text Notes 3500 7800 0    50   ~ 0
Connect 3V to J1 for battery backed-up SRAM.\nPlace a jumper over J1 if battery backup is not required.
Wire Wire Line
	2800 10800 3200 10800
Connection ~ 2800 10800
Wire Wire Line
	2800 10300 3200 10300
Connection ~ 2800 10300
Wire Wire Line
	2800 10700 2800 10800
Wire Wire Line
	2800 10400 2800 10300
$Comp
L Device:C C7
U 1 1
P 2800 10550
F 0 "C7" H 2850 10650 50  0000 L CNN
F 1 "100nF" H 2850 10450 50  0000 L CNN
F 2 "My_Components:Cap_Cer_508" H 2838 10400 50  0001 C CNN
F 3 "" H 2800 10550 50  0001 C CNN
	1    2800 10550
	1    0    0    -1  
$EndComp
Wire Wire Line
	800  10300 800  10400
Wire Wire Line
	800  10800 800  10900
Wire Wire Line
	2000 10800 2400 10800
Wire Wire Line
	2000 10300 2400 10300
Wire Wire Line
	1600 10800 2000 10800
Wire Wire Line
	1600 10300 2000 10300
Connection ~ 800  10300
Connection ~ 800  10800
Wire Wire Line
	3200 10700 3200 10800
Wire Wire Line
	3200 10400 3200 10300
Connection ~ 2400 10800
Wire Wire Line
	2400 10700 2400 10800
Connection ~ 2400 10300
Wire Wire Line
	2400 10400 2400 10300
Connection ~ 2000 10800
Wire Wire Line
	2000 10700 2000 10800
Connection ~ 2000 10300
Wire Wire Line
	2000 10400 2000 10300
Connection ~ 1600 10800
Wire Wire Line
	1600 10700 1600 10800
Connection ~ 1600 10300
Wire Wire Line
	1600 10400 1600 10300
Connection ~ 1200 10300
Wire Wire Line
	1200 10400 1200 10300
Connection ~ 1200 10800
Wire Wire Line
	1200 10700 1200 10800
Wire Wire Line
	800  10300 1200 10300
Wire Wire Line
	800  10800 1200 10800
Wire Wire Line
	800  10700 800  10800
$Comp
L power:GND #PWR019
U 1 1
P 800 10900
F 0 "#PWR019" H 800 10650 50  0001 C CNN
F 1 "GND" H 800 10750 50  0000 C CNN
F 2 "" H 800 10900 50  0001 C CNN
F 3 "" H 800 10900 50  0001 C CNN
	1    800  10900
	1    0    0    -1  
$EndComp
$Comp
L Device:C C6
U 1 1
P 2400 10550
F 0 "C6" H 2450 10650 50  0000 L CNN
F 1 "100nF" H 2450 10450 50  0000 L CNN
F 2 "My_Components:Cap_Cer_508" H 2438 10400 50  0001 C CNN
F 3 "" H 2400 10550 50  0001 C CNN
	1    2400 10550
	1    0    0    -1  
$EndComp
$Comp
L Device:C C2
U 1 1
P 1200 10550
F 0 "C2" H 1250 10650 50  0000 L CNN
F 1 "100nF" H 1250 10450 50  0000 L CNN
F 2 "My_Components:Cap_Cer_508" H 1238 10400 50  0001 C CNN
F 3 "" H 1200 10550 50  0001 C CNN
	1    1200 10550
	1    0    0    -1  
$EndComp
$Comp
L Device:C C1
U 1 1
P 800 10550
F 0 "C1" H 850 10650 50  0000 L CNN
F 1 "100nF" H 850 10450 50  0000 L CNN
F 2 "My_Components:Cap_Cer_508" H 838 10400 50  0001 C CNN
F 3 "" H 800 10550 50  0001 C CNN
	1    800  10550
	1    0    0    -1  
$EndComp
Wire Wire Line
	1200 10300 1600 10300
Wire Wire Line
	1200 10800 1600 10800
$Comp
L Device:C C4
U 1 1
P 1600 10550
F 0 "C4" H 1650 10650 50  0000 L CNN
F 1 "100nF" H 1650 10450 50  0000 L CNN
F 2 "My_Components:Cap_Cer_508" H 1638 10400 50  0001 C CNN
F 3 "" H 1600 10550 50  0001 C CNN
	1    1600 10550
	1    0    0    -1  
$EndComp
$Comp
L Device:C C5
U 1 1
P 2000 10550
F 0 "C5" H 2050 10650 50  0000 L CNN
F 1 "100nF" H 2050 10450 50  0000 L CNN
F 2 "My_Components:Cap_Cer_508" H 2038 10400 50  0001 C CNN
F 3 "" H 2000 10550 50  0001 C CNN
	1    2000 10550
	1    0    0    -1  
$EndComp
Wire Wire Line
	2400 10300 2800 10300
Wire Wire Line
	2400 10800 2800 10800
$Comp
L Device:CP1 C8
U 1 1
P 3200 10550
F 0 "C8" H 3250 10650 50  0000 L CNN
F 1 "47uF" H 3250 10450 50  0000 L CNN
F 2 "Capacitor_THT:CP_Radial_D5.0mm_P2.00mm" H 3200 10550 50  0001 C CNN
F 3 "~" H 3200 10550 50  0001 C CNN
	1    3200 10550
	1    0    0    -1  
$EndComp
Wire Wire Line
	800  10200 800  10300
$Comp
L power:VCC #PWR0125
U 1 1
P 800 10200
F 0 "#PWR0125" H 800 10050 50  0001 C CNN
F 1 "VCC" H 800 10350 50  0000 C CNN
F 2 "" H 800 10200 50  0001 C CNN
F 3 "" H 800 10200 50  0001 C CNN
	1    800  10200
	1    0    0    -1  
$EndComp
$Comp
L power:PWR_FLAG #FLG0103
U 1 1
P 1200 10900
F 0 "#FLG0103" H 1200 10975 50  0001 C CNN
F 1 "PWR_FLAG" H 1200 11050 50  0000 C CNN
F 2 "" H 1200 10900 50  0001 C CNN
F 3 "~" H 1200 10900 50  0001 C CNN
	1    1200 10900
	-1   0    0    1   
$EndComp
Wire Wire Line
	2000 7600 2000 7500
$Comp
L power:GND #PWR0122
U 1 1
P 2000 7600
F 0 "#PWR0122" H 2000 7350 50  0001 C CNN
F 1 "GND" H 2000 7450 50  0000 C CNN
F 2 "" H 2000 7600 50  0001 C CNN
F 3 "" H 2000 7600 50  0001 C CNN
	1    2000 7600
	1    0    0    -1  
$EndComp
Wire Wire Line
	2000 5000 2000 4900
$Comp
L power:VCC #PWR0104
U 1 1
P 2000 4900
F 0 "#PWR0104" H 2000 4750 50  0001 C CNN
F 1 "VCC" H 2000 5050 50  0000 C CNN
F 2 "" H 2000 4900 50  0001 C CNN
F 3 "" H 2000 4900 50  0001 C CNN
	1    2000 4900
	1    0    0    -1  
$EndComp
$Comp
L power:PWR_FLAG #FLG0102
U 1 1
P 1200 10200
F 0 "#FLG0102" H 1200 10275 50  0001 C CNN
F 1 "PWR_FLAG" H 1200 10350 50  0000 C CNN
F 2 "" H 1200 10200 50  0001 C CNN
F 3 "~" H 1200 10200 50  0001 C CNN
	1    1200 10200
	1    0    0    -1  
$EndComp
Wire Wire Line
	1200 10200 1200 10300
Wire Wire Line
	1200 10800 1200 10900
Text Notes 5250 9750 0    50   ~ 0
JTAG components are required\nfor in-system CPLD programming.\nThey are optional otherwise
$Comp
L Device:LED D1
U 1 1
P 4500 5650
F 0 "D1" V 4539 5532 50  0000 R CNN
F 1 "CPU" V 4448 5532 50  0000 R CNN
F 2 "My_Components:LED_3mm" H 4500 5650 50  0001 C CNN
F 3 "~" H 4500 5650 50  0001 C CNN
	1    4500 5650
	0    -1   -1   0   
$EndComp
Wire Wire Line
	4500 5400 4500 5500
$Comp
L power:VCC #PWR0107
U 1 1
P 4500 5000
F 0 "#PWR0107" H 4500 4850 50  0001 C CNN
F 1 "VCC" H 4500 5150 50  0000 C CNN
F 2 "" H 4500 5000 50  0001 C CNN
F 3 "" H 4500 5000 50  0001 C CNN
	1    4500 5000
	1    0    0    -1  
$EndComp
Wire Wire Line
	4500 5000 4500 5100
Wire Wire Line
	4500 5800 4500 6700
Connection ~ 4500 6700
Wire Wire Line
	4500 6700 4200 6700
Text Label 4200 6700 0    60   ~ 0
WDOG
$Comp
L Device:R R7
U 1 1
P 4500 5250
F 0 "R7" V 4300 5250 50  0000 C CNN
F 1 "1k" V 4400 5250 50  0000 C CNN
F 2 "Resistor_THT:R_Axial_DIN0204_L3.6mm_D1.6mm_P2.54mm_Vertical" V 4430 5250 50  0001 C CNN
F 3 "" H 4500 5250 50  0001 C CNN
	1    4500 5250
	1    0    0    -1  
$EndComp
$EndSCHEMATC
